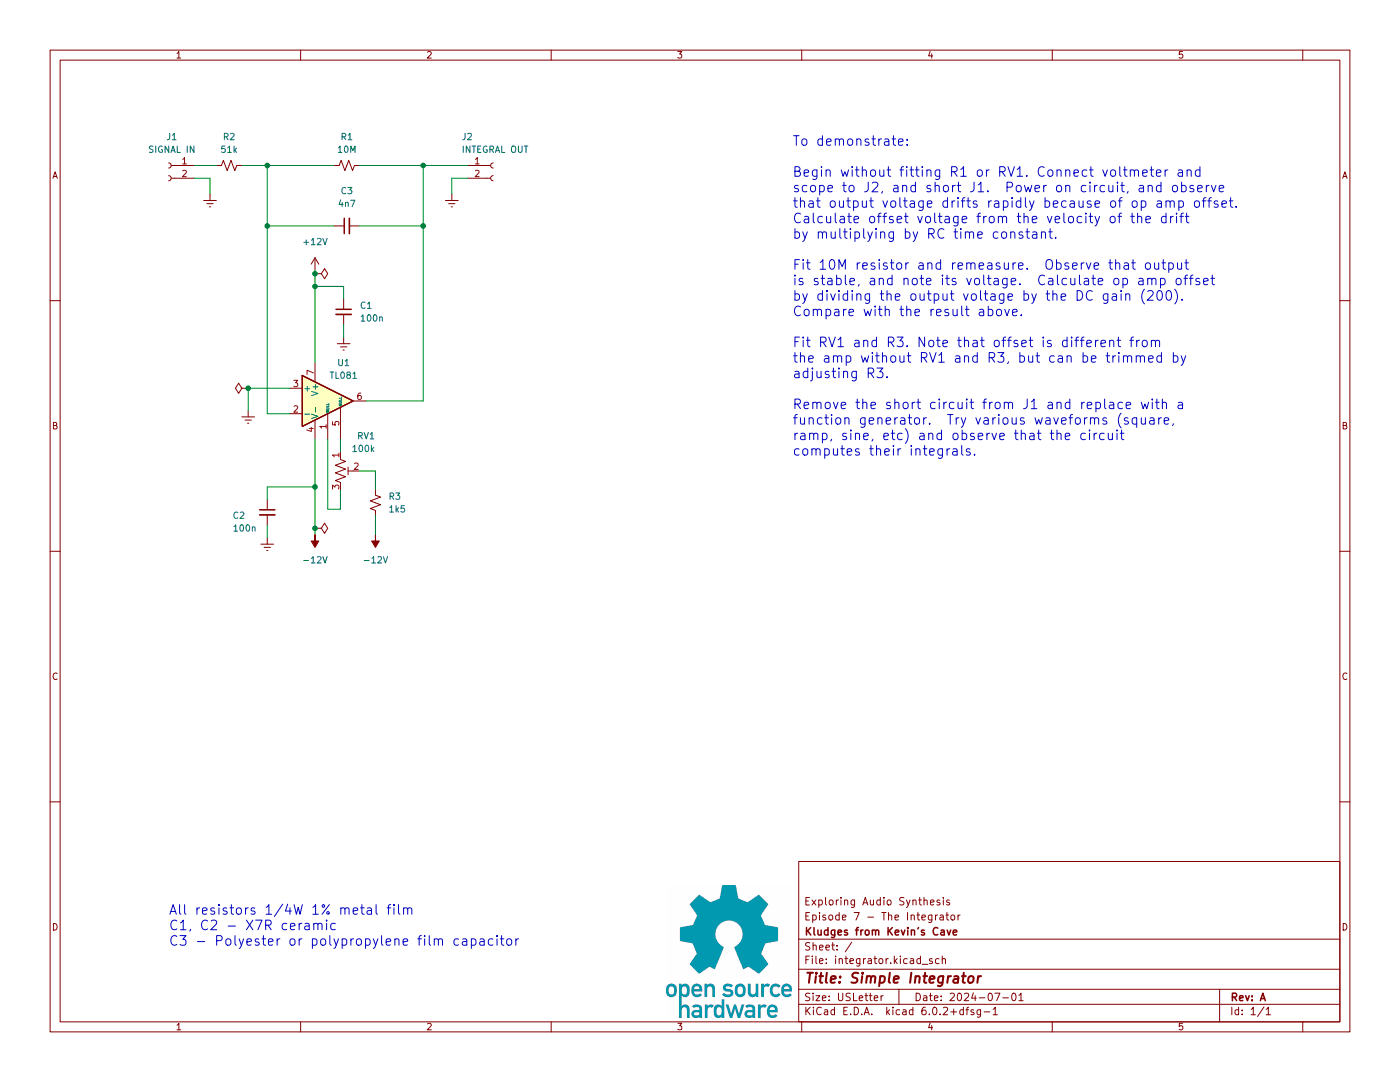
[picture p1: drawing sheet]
(kicad_sch (version 20211123) (generator eeschema)

 (paper "USLetter")

 (title_block
  (title "Simple Integrator")
  (date "2024-07-01")
  (rev "A")
  (company "Kludges from Kevin's Cave")
  (comment 1 "Episode 7 - The Integrator")
  (comment 2 "Exploring Audio Synthesis"))

 (lib_symbols
  (symbol "Amplifier_Operational:TL081" (pin_names (offset 0.127)) (in_bom yes) (on_board yes)
   (property "Reference" "U" (id 0) (at 0 6.35 0) (effects (font (size 1.27 1.27)) (justify left)))
   (property "Value" "TL081" (id 1) (at 0 3.81 0) (effects (font (size 1.27 1.27)) (justify left)))
   (property "Footprint" "" (id 2) (at 1.27 1.27 0) (effects (font (size 1.27 1.27)) hide))
   (property "Datasheet" "http://www.ti.com/lit/ds/symlink/tl081.pdf" (id 3) (at 3.81 3.81 0) (effects (font (size 1.27 1.27)) hide))
   (symbol "TL081_0_1"
    (polyline (pts (xy -5.08 5.08) (xy 5.08 0) (xy -5.08 -5.08) (xy -5.08 5.08)) (stroke (width 0.254) (type default) (color 0 0 0 0)) (fill (type background))))
   (symbol "TL081_1_1"
    (pin input line (at 0 -7.62 90) (length 5.08) (name "NULL" (effects (font (size 0.508 0.508)))) (number "1" (effects (font (size 1.27 1.27)))))
    (pin input line (at -7.62 -2.54 0) (length 2.54) (name "-" (effects (font (size 1.27 1.27)))) (number "2" (effects (font (size 1.27 1.27)))))
    (pin input line (at -7.62 2.54 0) (length 2.54) (name "+" (effects (font (size 1.27 1.27)))) (number "3" (effects (font (size 1.27 1.27)))))
    (pin power_in line (at -2.54 -7.62 90) (length 3.81) (name "V-" (effects (font (size 1.27 1.27)))) (number "4" (effects (font (size 1.27 1.27)))))
    (pin input line (at 2.54 -7.62 90) (length 6.35) (name "NULL" (effects (font (size 0.508 0.508)))) (number "5" (effects (font (size 1.27 1.27)))))
    (pin output line (at 7.62 0 180) (length 2.54) (name "~" (effects (font (size 1.27 1.27)))) (number "6" (effects (font (size 1.27 1.27)))))
    (pin power_in line (at -2.54 7.62 270) (length 3.81) (name "V+" (effects (font (size 1.27 1.27)))) (number "7" (effects (font (size 1.27 1.27)))))
    (pin no_connect line (at 0 2.54 270) (length 2.54) hide (name "NC" (effects (font (size 1.27 1.27)))) (number "8" (effects (font (size 1.27 1.27)))))))
  (symbol "Connector:Conn_01x02_Female" (pin_names (offset 1.016) hide) (in_bom yes) (on_board yes)
   (property "Reference" "J" (id 0) (at 0 2.54 0) (effects (font (size 1.27 1.27))))
   (property "Value" "Conn_01x02_Female" (id 1) (at 0 -5.08 0) (effects (font (size 1.27 1.27))))
   (property "Footprint" "" (id 2) (at 0 0 0) (effects (font (size 1.27 1.27)) hide))
   (property "Datasheet" "~" (id 3) (at 0 0 0) (effects (font (size 1.27 1.27)) hide))
   (symbol "Conn_01x02_Female_1_1"
    (arc (start 0 -2.032) (mid -0.508 -2.54) (end 0 -3.048) (stroke (width 0.1524) (type default) (color 0 0 0 0)) (fill (type none)))
    (polyline (pts (xy -1.27 -2.54) (xy -0.508 -2.54)) (stroke (width 0.1524) (type default) (color 0 0 0 0)) (fill (type none)))
    (polyline (pts (xy -1.27 0) (xy -0.508 0)) (stroke (width 0.1524) (type default) (color 0 0 0 0)) (fill (type none)))
    (arc (start 0 0.508) (mid -0.508 0) (end 0 -0.508) (stroke (width 0.1524) (type default) (color 0 0 0 0)) (fill (type none)))
    (pin passive line (at -5.08 0 0) (length 3.81) (name "Pin_1" (effects (font (size 1.27 1.27)))) (number "1" (effects (font (size 1.27 1.27)))))
    (pin passive line (at -5.08 -2.54 0) (length 3.81) (name "Pin_2" (effects (font (size 1.27 1.27)))) (number "2" (effects (font (size 1.27 1.27)))))))
  (symbol "Device:C_Small" (pin_numbers hide) (pin_names (offset 0.254) hide) (in_bom yes) (on_board yes)
   (property "Reference" "C" (id 0) (at 0.254 1.778 0) (effects (font (size 1.27 1.27)) (justify left)))
   (property "Value" "C_Small" (id 1) (at 0.254 -2.032 0) (effects (font (size 1.27 1.27)) (justify left)))
   (property "Footprint" "" (id 2) (at 0 0 0) (effects (font (size 1.27 1.27)) hide))
   (property "Datasheet" "~" (id 3) (at 0 0 0) (effects (font (size 1.27 1.27)) hide))
   (symbol "C_Small_0_1"
    (polyline (pts (xy -1.524 -0.508) (xy 1.524 -0.508)) (stroke (width 0.3302) (type default) (color 0 0 0 0)) (fill (type none)))
    (polyline (pts (xy -1.524 0.508) (xy 1.524 0.508)) (stroke (width 0.3048) (type default) (color 0 0 0 0)) (fill (type none))))
   (symbol "C_Small_1_1"
    (pin passive line (at 0 2.54 270) (length 2.032) (name "~" (effects (font (size 1.27 1.27)))) (number "1" (effects (font (size 1.27 1.27)))))
    (pin passive line (at 0 -2.54 90) (length 2.032) (name "~" (effects (font (size 1.27 1.27)))) (number "2" (effects (font (size 1.27 1.27)))))))
  (symbol "Device:R_Potentiometer_Trim_US" (pin_names (offset 1.016) hide) (in_bom yes) (on_board yes)
   (property "Reference" "RV" (id 0) (at -4.445 0 90) (effects (font (size 1.27 1.27))))
   (property "Value" "R_Potentiometer_Trim_US" (id 1) (at -2.54 0 90) (effects (font (size 1.27 1.27))))
   (property "Footprint" "" (id 2) (at 0 0 0) (effects (font (size 1.27 1.27)) hide))
   (property "Datasheet" "~" (id 3) (at 0 0 0) (effects (font (size 1.27 1.27)) hide))
   (symbol "R_Potentiometer_Trim_US_0_1"
    (polyline (pts (xy 0 -2.286) (xy 0 -2.54)) (stroke (width 0) (type default) (color 0 0 0 0)) (fill (type none)))
    (polyline (pts (xy 0 2.286) (xy 0 2.54)) (stroke (width 0) (type default) (color 0 0 0 0)) (fill (type none)))
    (polyline (pts (xy 1.524 0.762) (xy 1.524 -0.762)) (stroke (width 0) (type default) (color 0 0 0 0)) (fill (type none)))
    (polyline (pts (xy 2.54 0) (xy 1.524 0)) (stroke (width 0) (type default) (color 0 0 0 0)) (fill (type none)))
    (polyline (pts (xy 0 -0.762) (xy 1.016 -1.143) (xy 0 -1.524) (xy -1.016 -1.905) (xy 0 -2.286)) (stroke (width 0) (type default) (color 0 0 0 0)) (fill (type none)))
    (polyline (pts (xy 0 0.762) (xy 1.016 0.381) (xy 0 0) (xy -1.016 -0.381) (xy 0 -0.762)) (stroke (width 0) (type default) (color 0 0 0 0)) (fill (type none)))
    (polyline (pts (xy 0 2.286) (xy 1.016 1.905) (xy 0 1.524) (xy -1.016 1.143) (xy 0 0.762)) (stroke (width 0) (type default) (color 0 0 0 0)) (fill (type none))))
   (symbol "R_Potentiometer_Trim_US_1_1"
    (pin passive line (at 0 3.81 270) (length 1.27) (name "1" (effects (font (size 1.27 1.27)))) (number "1" (effects (font (size 1.27 1.27)))))
    (pin passive line (at 3.81 0 180) (length 1.27) (name "2" (effects (font (size 1.27 1.27)))) (number "2" (effects (font (size 1.27 1.27)))))
    (pin passive line (at 0 -3.81 90) (length 1.27) (name "3" (effects (font (size 1.27 1.27)))) (number "3" (effects (font (size 1.27 1.27)))))))
  (symbol "Device:R_Small_US" (pin_numbers hide) (pin_names (offset 0.254) hide) (in_bom yes) (on_board yes)
   (property "Reference" "R" (id 0) (at 0.762 0.508 0) (effects (font (size 1.27 1.27)) (justify left)))
   (property "Value" "R_Small_US" (id 1) (at 0.762 -1.016 0) (effects (font (size 1.27 1.27)) (justify left)))
   (property "Footprint" "" (id 2) (at 0 0 0) (effects (font (size 1.27 1.27)) hide))
   (property "Datasheet" "~" (id 3) (at 0 0 0) (effects (font (size 1.27 1.27)) hide))
   (symbol "R_Small_US_1_1"
    (polyline (pts (xy 0 0) (xy 1.016 -0.381) (xy 0 -0.762) (xy -1.016 -1.143) (xy 0 -1.524)) (stroke (width 0) (type default) (color 0 0 0 0)) (fill (type none)))
    (polyline (pts (xy 0 1.524) (xy 1.016 1.143) (xy 0 0.762) (xy -1.016 0.381) (xy 0 0)) (stroke (width 0) (type default) (color 0 0 0 0)) (fill (type none)))
    (pin passive line (at 0 2.54 270) (length 1.016) (name "~" (effects (font (size 1.27 1.27)))) (number "1" (effects (font (size 1.27 1.27)))))
    (pin passive line (at 0 -2.54 90) (length 1.016) (name "~" (effects (font (size 1.27 1.27)))) (number "2" (effects (font (size 1.27 1.27)))))))
  (symbol "power:+12V" (power) (pin_names (offset 0)) (in_bom yes) (on_board yes)
   (property "Reference" "#PWR" (id 0) (at 0 -3.81 0) (effects (font (size 1.27 1.27)) hide))
   (property "Value" "+12V" (id 1) (at 0 3.556 0) (effects (font (size 1.27 1.27))))
   (property "Footprint" "" (id 2) (at 0 0 0) (effects (font (size 1.27 1.27)) hide))
   (property "Datasheet" "" (id 3) (at 0 0 0) (effects (font (size 1.27 1.27)) hide))
   (symbol "+12V_0_1"
    (polyline (pts (xy -0.762 1.27) (xy 0 2.54)) (stroke (width 0) (type default) (color 0 0 0 0)) (fill (type none)))
    (polyline (pts (xy 0 0) (xy 0 2.54)) (stroke (width 0) (type default) (color 0 0 0 0)) (fill (type none)))
    (polyline (pts (xy 0 2.54) (xy 0.762 1.27)) (stroke (width 0) (type default) (color 0 0 0 0)) (fill (type none))))
   (symbol "+12V_1_1"
    (pin power_in line (at 0 0 90) (length 0) hide (name "+12V" (effects (font (size 1.27 1.27)))) (number "1" (effects (font (size 1.27 1.27)))))))
  (symbol "power:-12V" (power) (pin_names (offset 0)) (in_bom yes) (on_board yes)
   (property "Reference" "#PWR" (id 0) (at 0 2.54 0) (effects (font (size 1.27 1.27)) hide))
   (property "Value" "-12V" (id 1) (at 0 3.81 0) (effects (font (size 1.27 1.27))))
   (property "Footprint" "" (id 2) (at 0 0 0) (effects (font (size 1.27 1.27)) hide))
   (property "Datasheet" "" (id 3) (at 0 0 0) (effects (font (size 1.27 1.27)) hide))
   (symbol "-12V_0_0"
    (pin power_in line (at 0 0 90) (length 0) hide (name "-12V" (effects (font (size 1.27 1.27)))) (number "1" (effects (font (size 1.27 1.27))))))
   (symbol "-12V_0_1"
    (polyline (pts (xy 0 0) (xy 0 1.27) (xy 0.762 1.27) (xy 0 2.54) (xy -0.762 1.27) (xy 0 1.27)) (stroke (width 0) (type default) (color 0 0 0 0)) (fill (type outline)))))
  (symbol "power:Earth" (power) (pin_names (offset 0)) (in_bom yes) (on_board yes)
   (property "Reference" "#PWR" (id 0) (at 0 -6.35 0) (effects (font (size 1.27 1.27)) hide))
   (property "Value" "Earth" (id 1) (at 0 -3.81 0) (effects (font (size 1.27 1.27)) hide))
   (property "Footprint" "" (id 2) (at 0 0 0) (effects (font (size 1.27 1.27)) hide))
   (property "Datasheet" "~" (id 3) (at 0 0 0) (effects (font (size 1.27 1.27)) hide))
   (symbol "Earth_0_1"
    (polyline (pts (xy -0.635 -1.905) (xy 0.635 -1.905)) (stroke (width 0) (type default) (color 0 0 0 0)) (fill (type none)))
    (polyline (pts (xy -0.127 -2.54) (xy 0.127 -2.54)) (stroke (width 0) (type default) (color 0 0 0 0)) (fill (type none)))
    (polyline (pts (xy 0 -1.27) (xy 0 0)) (stroke (width 0) (type default) (color 0 0 0 0)) (fill (type none)))
    (polyline (pts (xy 1.27 -1.27) (xy -1.27 -1.27)) (stroke (width 0) (type default) (color 0 0 0 0)) (fill (type none))))
   (symbol "Earth_1_1"
    (pin power_in line (at 0 0 270) (length 0) hide (name "Earth" (effects (font (size 1.27 1.27)))) (number "1" (effects (font (size 1.27 1.27)))))))
  (symbol "power:PWR_FLAG" (power) (pin_numbers hide) (pin_names (offset 0) hide) (in_bom yes) (on_board yes)
   (property "Reference" "#FLG" (id 0) (at 0 1.905 0) (effects (font (size 1.27 1.27)) hide))
   (property "Value" "PWR_FLAG" (id 1) (at 0 3.81 0) (effects (font (size 1.27 1.27))))
   (property "Footprint" "" (id 2) (at 0 0 0) (effects (font (size 1.27 1.27)) hide))
   (property "Datasheet" "~" (id 3) (at 0 0 0) (effects (font (size 1.27 1.27)) hide))
   (symbol "PWR_FLAG_0_0"
    (pin power_out line (at 0 0 90) (length 0) (name "pwr" (effects (font (size 1.27 1.27)))) (number "1" (effects (font (size 1.27 1.27))))))
   (symbol "PWR_FLAG_0_1"
    (polyline (pts (xy 0 0) (xy 0 1.27) (xy -1.016 1.905) (xy 0 2.54) (xy 1.016 1.905) (xy 0 1.27)) (stroke (width 0) (type default) (color 0 0 0 0)) (fill (type none))))))

 (junction (at 49.53 77.47) (diameter 0) (color 0 0 0 0))
 (junction (at 62.865 105.41) (diameter 0) (color 0 0 0 0))
 (junction (at 62.865 57.15) (diameter 0) (color 0 0 0 0))
 (junction (at 62.865 54.61) (diameter 0) (color 0 0 0 0))
 (junction (at 84.455 45.085) (diameter 0) (color 0 0 0 0))
 (junction (at 53.34 33.02) (diameter 0) (color 0 0 0 0))
 (junction (at 53.34 45.085) (diameter 0) (color 0 0 0 0))
 (junction (at 84.455 33.02) (diameter 0) (color 0 0 0 0))
 (junction (at 62.865 97.155) (diameter 0) (color 0 0 0 0))

 (wire (pts (xy 84.455 45.085) (xy 84.455 80.01)) (stroke (width 0) (type default) (color 0 0 0 0)))
 (wire (pts (xy 71.755 33.02) (xy 84.455 33.02)) (stroke (width 0) (type default) (color 0 0 0 0)))
 (wire (pts (xy 73.025 80.01) (xy 84.455 80.01)) (stroke (width 0) (type default) (color 0 0 0 0)))
 (wire (pts (xy 53.34 45.085) (xy 66.675 45.085)) (stroke (width 0) (type default) (color 0 0 0 0)))
 (wire (pts (xy 93.345 35.56) (xy 90.17 35.56)) (stroke (width 0) (type default) (color 0 0 0 0)))
 (wire (pts (xy 71.755 93.98) (xy 74.93 93.98)) (stroke (width 0) (type default) (color 0 0 0 0)))
 (wire (pts (xy 68.58 59.69) (xy 68.58 57.15)) (stroke (width 0) (type default) (color 0 0 0 0)))
 (wire (pts (xy 62.865 105.41) (xy 62.865 106.68)) (stroke (width 0) (type default) (color 0 0 0 0)))
 (wire (pts (xy 53.34 45.085) (xy 53.34 82.55)) (stroke (width 0) (type default) (color 0 0 0 0)))
 (wire (pts (xy 62.865 57.15) (xy 62.865 72.39)) (stroke (width 0) (type default) (color 0 0 0 0)))
 (wire (pts (xy 57.785 77.47) (xy 49.53 77.47)) (stroke (width 0) (type default) (color 0 0 0 0)))
 (wire (pts (xy 84.455 33.02) (xy 84.455 45.085)) (stroke (width 0) (type default) (color 0 0 0 0)))
 (wire (pts (xy 38.735 33.02) (xy 43.18 33.02)) (stroke (width 0) (type default) (color 0 0 0 0)))
 (wire (pts (xy 67.945 97.79) (xy 67.945 101.6)) (stroke (width 0) (type default) (color 0 0 0 0)))
 (wire (pts (xy 53.34 33.02) (xy 53.34 45.085)) (stroke (width 0) (type default) (color 0 0 0 0)))
 (wire (pts (xy 65.405 87.63) (xy 65.405 101.6)) (stroke (width 0) (type default) (color 0 0 0 0)))
 (wire (pts (xy 74.93 102.87) (xy 74.93 106.68)) (stroke (width 0) (type default) (color 0 0 0 0)))
 (wire (pts (xy 53.34 97.155) (xy 62.865 97.155)) (stroke (width 0) (type default) (color 0 0 0 0)))
 (wire (pts (xy 53.34 104.775) (xy 53.34 107.315)) (stroke (width 0) (type default) (color 0 0 0 0)))
 (wire (pts (xy 62.865 97.155) (xy 62.865 105.41)) (stroke (width 0) (type default) (color 0 0 0 0)))
 (wire (pts (xy 93.345 33.02) (xy 84.455 33.02)) (stroke (width 0) (type default) (color 0 0 0 0)))
 (wire (pts (xy 62.865 87.63) (xy 62.865 97.155)) (stroke (width 0) (type default) (color 0 0 0 0)))
 (wire (pts (xy 41.91 35.56) (xy 41.91 38.735)) (stroke (width 0) (type default) (color 0 0 0 0)))
 (wire (pts (xy 68.58 64.77) (xy 68.58 67.31)) (stroke (width 0) (type default) (color 0 0 0 0)))
 (wire (pts (xy 62.865 54.61) (xy 62.865 57.15)) (stroke (width 0) (type default) (color 0 0 0 0)))
 (wire (pts (xy 49.53 77.47) (xy 49.53 81.915)) (stroke (width 0) (type default) (color 0 0 0 0)))
 (wire (pts (xy 57.785 82.55) (xy 53.34 82.55)) (stroke (width 0) (type default) (color 0 0 0 0)))
 (wire (pts (xy 53.34 99.695) (xy 53.34 97.155)) (stroke (width 0) (type default) (color 0 0 0 0)))
 (wire (pts (xy 68.58 57.15) (xy 62.865 57.15)) (stroke (width 0) (type default) (color 0 0 0 0)))
 (wire (pts (xy 90.17 35.56) (xy 90.17 38.735)) (stroke (width 0) (type default) (color 0 0 0 0)))
 (wire (pts (xy 65.405 101.6) (xy 67.945 101.6)) (stroke (width 0) (type default) (color 0 0 0 0)))
 (wire (pts (xy 67.945 87.63) (xy 67.945 90.17)) (stroke (width 0) (type default) (color 0 0 0 0)))
 (wire (pts (xy 71.755 45.085) (xy 84.455 45.085)) (stroke (width 0) (type default) (color 0 0 0 0)))
 (wire (pts (xy 62.865 53.975) (xy 62.865 54.61)) (stroke (width 0) (type default) (color 0 0 0 0)))
 (wire (pts (xy 66.675 33.02) (xy 53.34 33.02)) (stroke (width 0) (type default) (color 0 0 0 0)))
 (wire (pts (xy 48.26 33.02) (xy 53.34 33.02)) (stroke (width 0) (type default) (color 0 0 0 0)))
 (wire (pts (xy 74.93 93.98) (xy 74.93 97.79)) (stroke (width 0) (type default) (color 0 0 0 0)))
 (wire (pts (xy 38.735 35.56) (xy 41.91 35.56)) (stroke (width 0) (type default) (color 0 0 0 0)))

 (image (at 145.415 189.865) (scale 0.386619)
  (data))

 (text "All resistors 1/4W 1% metal film\nC1, C2 - X7R ceramic\nC3 - Polyester or polypropylene film capacitor\n" (at 33.655 189.23 0) (effects (font (size 1.92 1.92)) (justify left bottom)))
 (text "To demonstrate:\n\nBegin without fitting R1 or RV1. Connect voltmeter and\nscope to J2, and short J1.  Power on circuit, and observe\nthat output voltage drifts rapidly because of op amp offset.\nCalculate offset voltage from the velocity of the drift\nby multiplying by RC time constant.\n\nFit 10M resistor and remeasure.  Observe that output\nis stable, and note its voltage.  Calculate op amp offset\nby dividing the output voltage by the DC gain (200).\nCompare with the result above.\n\nFit RV1 and R3. Note that offset is different from\nthe amp without RV1 and R3, but can be trimmed by\nadjusting R3.\n\nRemove the short circuit from J1 and replace with a\nfunction generator.  Try various waveforms (square,\nramp, sine, etc) and observe that the circuit\ncomputes their integrals." (at 158.115 91.44 0) (effects (font (size 1.92 1.92)) (justify left bottom)))

 (symbol (lib_id "Device:R_Small_US") (at 74.93 100.33 0) (unit 1) (in_bom yes) (on_board yes) (fields_autoplaced)
  (property "Reference" "R3" (id 0) (at 77.47 99.0599 0) (effects (font (size 1.27 1.27)) (justify left)))
  (property "Value" "1k5" (id 1) (at 77.47 101.5999 0) (effects (font (size 1.27 1.27)) (justify left)))
  (property "Footprint" "" (id 2) (at 74.93 100.33 0) (effects (font (size 1.27 1.27)) hide))
  (property "Datasheet" "~" (id 3) (at 74.93 100.33 0) (effects (font (size 1.27 1.27)) hide)) (pin "1") (pin "2"))

 (symbol (lib_id "Device:C_Small") (at 53.34 102.235 0) (unit 1) (in_bom yes) (on_board yes)
  (property "Reference" "C2" (id 0) (at 46.355 102.87 0) (effects (font (size 1.27 1.27)) (justify left)))
  (property "Value" "100n" (id 1) (at 46.355 105.41 0) (effects (font (size 1.27 1.27)) (justify left)))
  (property "Footprint" "" (id 2) (at 53.34 102.235 0) (effects (font (size 1.27 1.27)) hide))
  (property "Datasheet" "~" (id 3) (at 53.34 102.235 0) (effects (font (size 1.27 1.27)) hide)) (pin "1") (pin "2"))

 (symbol (lib_id "Device:C_Small") (at 68.58 62.23 0) (unit 1) (in_bom yes) (on_board yes) (fields_autoplaced)
  (property "Reference" "C1" (id 0) (at 71.755 60.9662 0) (effects (font (size 1.27 1.27)) (justify left)))
  (property "Value" "100n" (id 1) (at 71.755 63.5062 0) (effects (font (size 1.27 1.27)) (justify left)))
  (property "Footprint" "" (id 2) (at 68.58 62.23 0) (effects (font (size 1.27 1.27)) hide))
  (property "Datasheet" "~" (id 3) (at 68.58 62.23 0) (effects (font (size 1.27 1.27)) hide)) (pin "1") (pin "2"))

 (symbol (lib_id "power:PWR_FLAG") (at 49.53 77.47 90) (mirror x) (unit 1) (in_bom yes) (on_board yes) (fields_autoplaced)
  (property "Reference" "#FLG01" (id 0) (at 47.625 77.47 0) (effects (font (size 1.27 1.27)) hide))
  (property "Value" "PWR_FLAG" (id 1) (at 45.72 77.4699 90) (effects (font (size 1.27 1.27)) (justify left) hide))
  (property "Footprint" "" (id 2) (at 49.53 77.47 0) (effects (font (size 1.27 1.27)) hide))
  (property "Datasheet" "~" (id 3) (at 49.53 77.47 0) (effects (font (size 1.27 1.27)) hide)) (pin "1"))

 (symbol (lib_id "Amplifier_Operational:TL081") (at 65.405 80.01 0) (unit 1) (in_bom yes) (on_board yes)
  (property "Reference" "U1" (id 0) (at 68.58 72.39 0))
  (property "Value" "TL081" (id 1) (at 68.58 74.93 0))
  (property "Footprint" "" (id 2) (at 66.675 78.74 0) (effects (font (size 1.27 1.27)) hide))
  (property "Datasheet" "http://www.ti.com/lit/ds/symlink/tl081.pdf" (id 3) (at 69.215 76.2 0) (effects (font (size 1.27 1.27)) hide)) (pin "1") (pin "2") (pin "3") (pin "4") (pin "5") (pin "6") (pin "7") (pin "8"))

 (symbol (lib_id "Connector:Conn_01x02_Female") (at 33.655 33.02 0) (mirror y) (unit 1) (in_bom yes) (on_board yes) (fields_autoplaced)
  (property "Reference" "J1" (id 0) (at 34.29 27.305 0))
  (property "Value" "SIGNAL IN" (id 1) (at 34.29 29.845 0))
  (property "Footprint" "" (id 2) (at 33.655 33.02 0) (effects (font (size 1.27 1.27)) hide))
  (property "Datasheet" "~" (id 3) (at 33.655 33.02 0) (effects (font (size 1.27 1.27)) hide)) (pin "1") (pin "2"))

 (symbol (lib_id "Device:R_Small_US") (at 45.72 33.02 90) (unit 1) (in_bom yes) (on_board yes) (fields_autoplaced)
  (property "Reference" "R2" (id 0) (at 45.72 27.305 90))
  (property "Value" "51k" (id 1) (at 45.72 29.845 90))
  (property "Footprint" "" (id 2) (at 45.72 33.02 0) (effects (font (size 1.27 1.27)) hide))
  (property "Datasheet" "~" (id 3) (at 45.72 33.02 0) (effects (font (size 1.27 1.27)) hide)) (pin "1") (pin "2"))

 (symbol (lib_id "Connector:Conn_01x02_Female") (at 98.425 33.02 0) (unit 1) (in_bom yes) (on_board yes)
  (property "Reference" "J2" (id 0) (at 92.075 27.305 0) (effects (font (size 1.27 1.27)) (justify left)))
  (property "Value" "INTEGRAL OUT" (id 1) (at 92.075 29.845 0) (effects (font (size 1.27 1.27)) (justify left)))
  (property "Footprint" "" (id 2) (at 98.425 33.02 0) (effects (font (size 1.27 1.27)) hide))
  (property "Datasheet" "~" (id 3) (at 98.425 33.02 0) (effects (font (size 1.27 1.27)) hide)) (pin "1") (pin "2"))

 (symbol (lib_id "power:-12V") (at 74.93 106.68 0) (mirror x) (unit 1) (in_bom yes) (on_board yes) (fields_autoplaced)
  (property "Reference" "#PWR08" (id 0) (at 74.93 109.22 0) (effects (font (size 1.27 1.27)) hide))
  (property "Value" "-12V" (id 1) (at 74.93 111.76 0))
  (property "Footprint" "" (id 2) (at 74.93 106.68 0) (effects (font (size 1.27 1.27)) hide))
  (property "Datasheet" "" (id 3) (at 74.93 106.68 0) (effects (font (size 1.27 1.27)) hide)) (pin "1"))

 (symbol (lib_id "power:PWR_FLAG") (at 62.865 105.41 270) (unit 1) (in_bom yes) (on_board yes) (fields_autoplaced)
  (property "Reference" "#FLG03" (id 0) (at 64.77 105.41 0) (effects (font (size 1.27 1.27)) hide))
  (property "Value" "PWR_FLAG" (id 1) (at 66.675 105.4099 90) (effects (font (size 1.27 1.27)) (justify left) hide))
  (property "Footprint" "" (id 2) (at 62.865 105.41 0) (effects (font (size 1.27 1.27)) hide))
  (property "Datasheet" "~" (id 3) (at 62.865 105.41 0) (effects (font (size 1.27 1.27)) hide)) (pin "1"))

 (symbol (lib_id "power:-12V") (at 62.865 106.68 0) (mirror x) (unit 1) (in_bom yes) (on_board yes) (fields_autoplaced)
  (property "Reference" "#PWR06" (id 0) (at 62.865 109.22 0) (effects (font (size 1.27 1.27)) hide))
  (property "Value" "-12V" (id 1) (at 62.865 111.76 0))
  (property "Footprint" "" (id 2) (at 62.865 106.68 0) (effects (font (size 1.27 1.27)) hide))
  (property "Datasheet" "" (id 3) (at 62.865 106.68 0) (effects (font (size 1.27 1.27)) hide)) (pin "1"))

 (symbol (lib_id "power:Earth") (at 68.58 67.31 0) (unit 1) (in_bom yes) (on_board yes) (fields_autoplaced)
  (property "Reference" "#PWR03" (id 0) (at 68.58 73.66 0) (effects (font (size 1.27 1.27)) hide))
  (property "Value" "Earth" (id 1) (at 68.58 71.12 0) (effects (font (size 1.27 1.27)) hide))
  (property "Footprint" "" (id 2) (at 68.58 67.31 0) (effects (font (size 1.27 1.27)) hide))
  (property "Datasheet" "~" (id 3) (at 68.58 67.31 0) (effects (font (size 1.27 1.27)) hide)) (pin "1"))

 (symbol (lib_id "Device:R_Potentiometer_Trim_US") (at 67.945 93.98 0) (unit 1) (in_bom yes) (on_board yes)
  (property "Reference" "RV1" (id 0) (at 74.93 86.995 0) (effects (font (size 1.27 1.27)) (justify right)))
  (property "Value" "100k" (id 1) (at 74.93 89.535 0) (effects (font (size 1.27 1.27)) (justify right)))
  (property "Footprint" "" (id 2) (at 67.945 93.98 0) (effects (font (size 1.27 1.27)) hide))
  (property "Datasheet" "~" (id 3) (at 67.945 93.98 0) (effects (font (size 1.27 1.27)) hide)) (pin "1") (pin "2") (pin "3"))

 (symbol (lib_id "power:Earth") (at 49.53 81.915 0) (unit 1) (in_bom yes) (on_board yes) (fields_autoplaced)
  (property "Reference" "#PWR02" (id 0) (at 49.53 88.265 0) (effects (font (size 1.27 1.27)) hide))
  (property "Value" "Earth" (id 1) (at 49.53 85.725 0) (effects (font (size 1.27 1.27)) hide))
  (property "Footprint" "" (id 2) (at 49.53 81.915 0) (effects (font (size 1.27 1.27)) hide))
  (property "Datasheet" "~" (id 3) (at 49.53 81.915 0) (effects (font (size 1.27 1.27)) hide)) (pin "1"))

 (symbol (lib_id "power:+12V") (at 62.865 53.975 0) (unit 1) (in_bom yes) (on_board yes) (fields_autoplaced)
  (property "Reference" "#PWR05" (id 0) (at 62.865 57.785 0) (effects (font (size 1.27 1.27)) hide))
  (property "Value" "+12V" (id 1) (at 62.865 48.26 0))
  (property "Footprint" "" (id 2) (at 62.865 53.975 0) (effects (font (size 1.27 1.27)) hide))
  (property "Datasheet" "" (id 3) (at 62.865 53.975 0) (effects (font (size 1.27 1.27)) hide)) (pin "1"))

 (symbol (lib_id "Device:C_Small") (at 69.215 45.085 90) (unit 1) (in_bom yes) (on_board yes) (fields_autoplaced)
  (property "Reference" "C3" (id 0) (at 69.2213 38.1 90))
  (property "Value" "4n7" (id 1) (at 69.2213 40.64 90))
  (property "Footprint" "" (id 2) (at 69.215 45.085 0) (effects (font (size 1.27 1.27)) hide))
  (property "Datasheet" "~" (id 3) (at 69.215 45.085 0) (effects (font (size 1.27 1.27)) hide)) (pin "1") (pin "2"))

 (symbol (lib_id "power:Earth") (at 90.17 38.735 0) (mirror y) (unit 1) (in_bom yes) (on_board yes) (fields_autoplaced)
  (property "Reference" "#PWR07" (id 0) (at 90.17 45.085 0) (effects (font (size 1.27 1.27)) hide))
  (property "Value" "Earth" (id 1) (at 90.17 42.545 0) (effects (font (size 1.27 1.27)) hide))
  (property "Footprint" "" (id 2) (at 90.17 38.735 0) (effects (font (size 1.27 1.27)) hide))
  (property "Datasheet" "~" (id 3) (at 90.17 38.735 0) (effects (font (size 1.27 1.27)) hide)) (pin "1"))

 (symbol (lib_id "power:Earth") (at 53.34 107.315 0) (unit 1) (in_bom yes) (on_board yes) (fields_autoplaced)
  (property "Reference" "#PWR04" (id 0) (at 53.34 113.665 0) (effects (font (size 1.27 1.27)) hide))
  (property "Value" "Earth" (id 1) (at 53.34 111.125 0) (effects (font (size 1.27 1.27)) hide))
  (property "Footprint" "" (id 2) (at 53.34 107.315 0) (effects (font (size 1.27 1.27)) hide))
  (property "Datasheet" "~" (id 3) (at 53.34 107.315 0) (effects (font (size 1.27 1.27)) hide)) (pin "1"))

 (symbol (lib_id "Device:R_Small_US") (at 69.215 33.02 90) (unit 1) (in_bom yes) (on_board yes) (fields_autoplaced)
  (property "Reference" "R1" (id 0) (at 69.215 27.305 90))
  (property "Value" "10M" (id 1) (at 69.215 29.845 90))
  (property "Footprint" "" (id 2) (at 69.215 33.02 0) (effects (font (size 1.27 1.27)) hide))
  (property "Datasheet" "~" (id 3) (at 69.215 33.02 0) (effects (font (size 1.27 1.27)) hide)) (pin "1") (pin "2"))

 (symbol (lib_id "power:PWR_FLAG") (at 62.865 54.61 270) (unit 1) (in_bom yes) (on_board yes) (fields_autoplaced)
  (property "Reference" "#FLG02" (id 0) (at 64.77 54.61 0) (effects (font (size 1.27 1.27)) hide))
  (property "Value" "PWR_FLAG" (id 1) (at 66.675 54.6099 90) (effects (font (size 1.27 1.27)) (justify left) hide))
  (property "Footprint" "" (id 2) (at 62.865 54.61 0) (effects (font (size 1.27 1.27)) hide))
  (property "Datasheet" "~" (id 3) (at 62.865 54.61 0) (effects (font (size 1.27 1.27)) hide)) (pin "1"))

 (symbol (lib_id "power:Earth") (at 41.91 38.735 0) (unit 1) (in_bom yes) (on_board yes) (fields_autoplaced)
  (property "Reference" "#PWR01" (id 0) (at 41.91 45.085 0) (effects (font (size 1.27 1.27)) hide))
  (property "Value" "Earth" (id 1) (at 41.91 42.545 0) (effects (font (size 1.27 1.27)) hide))
  (property "Footprint" "" (id 2) (at 41.91 38.735 0) (effects (font (size 1.27 1.27)) hide))
  (property "Datasheet" "~" (id 3) (at 41.91 38.735 0) (effects (font (size 1.27 1.27)) hide)) (pin "1"))

 (sheet_instances (path "" (page "1")))

)
